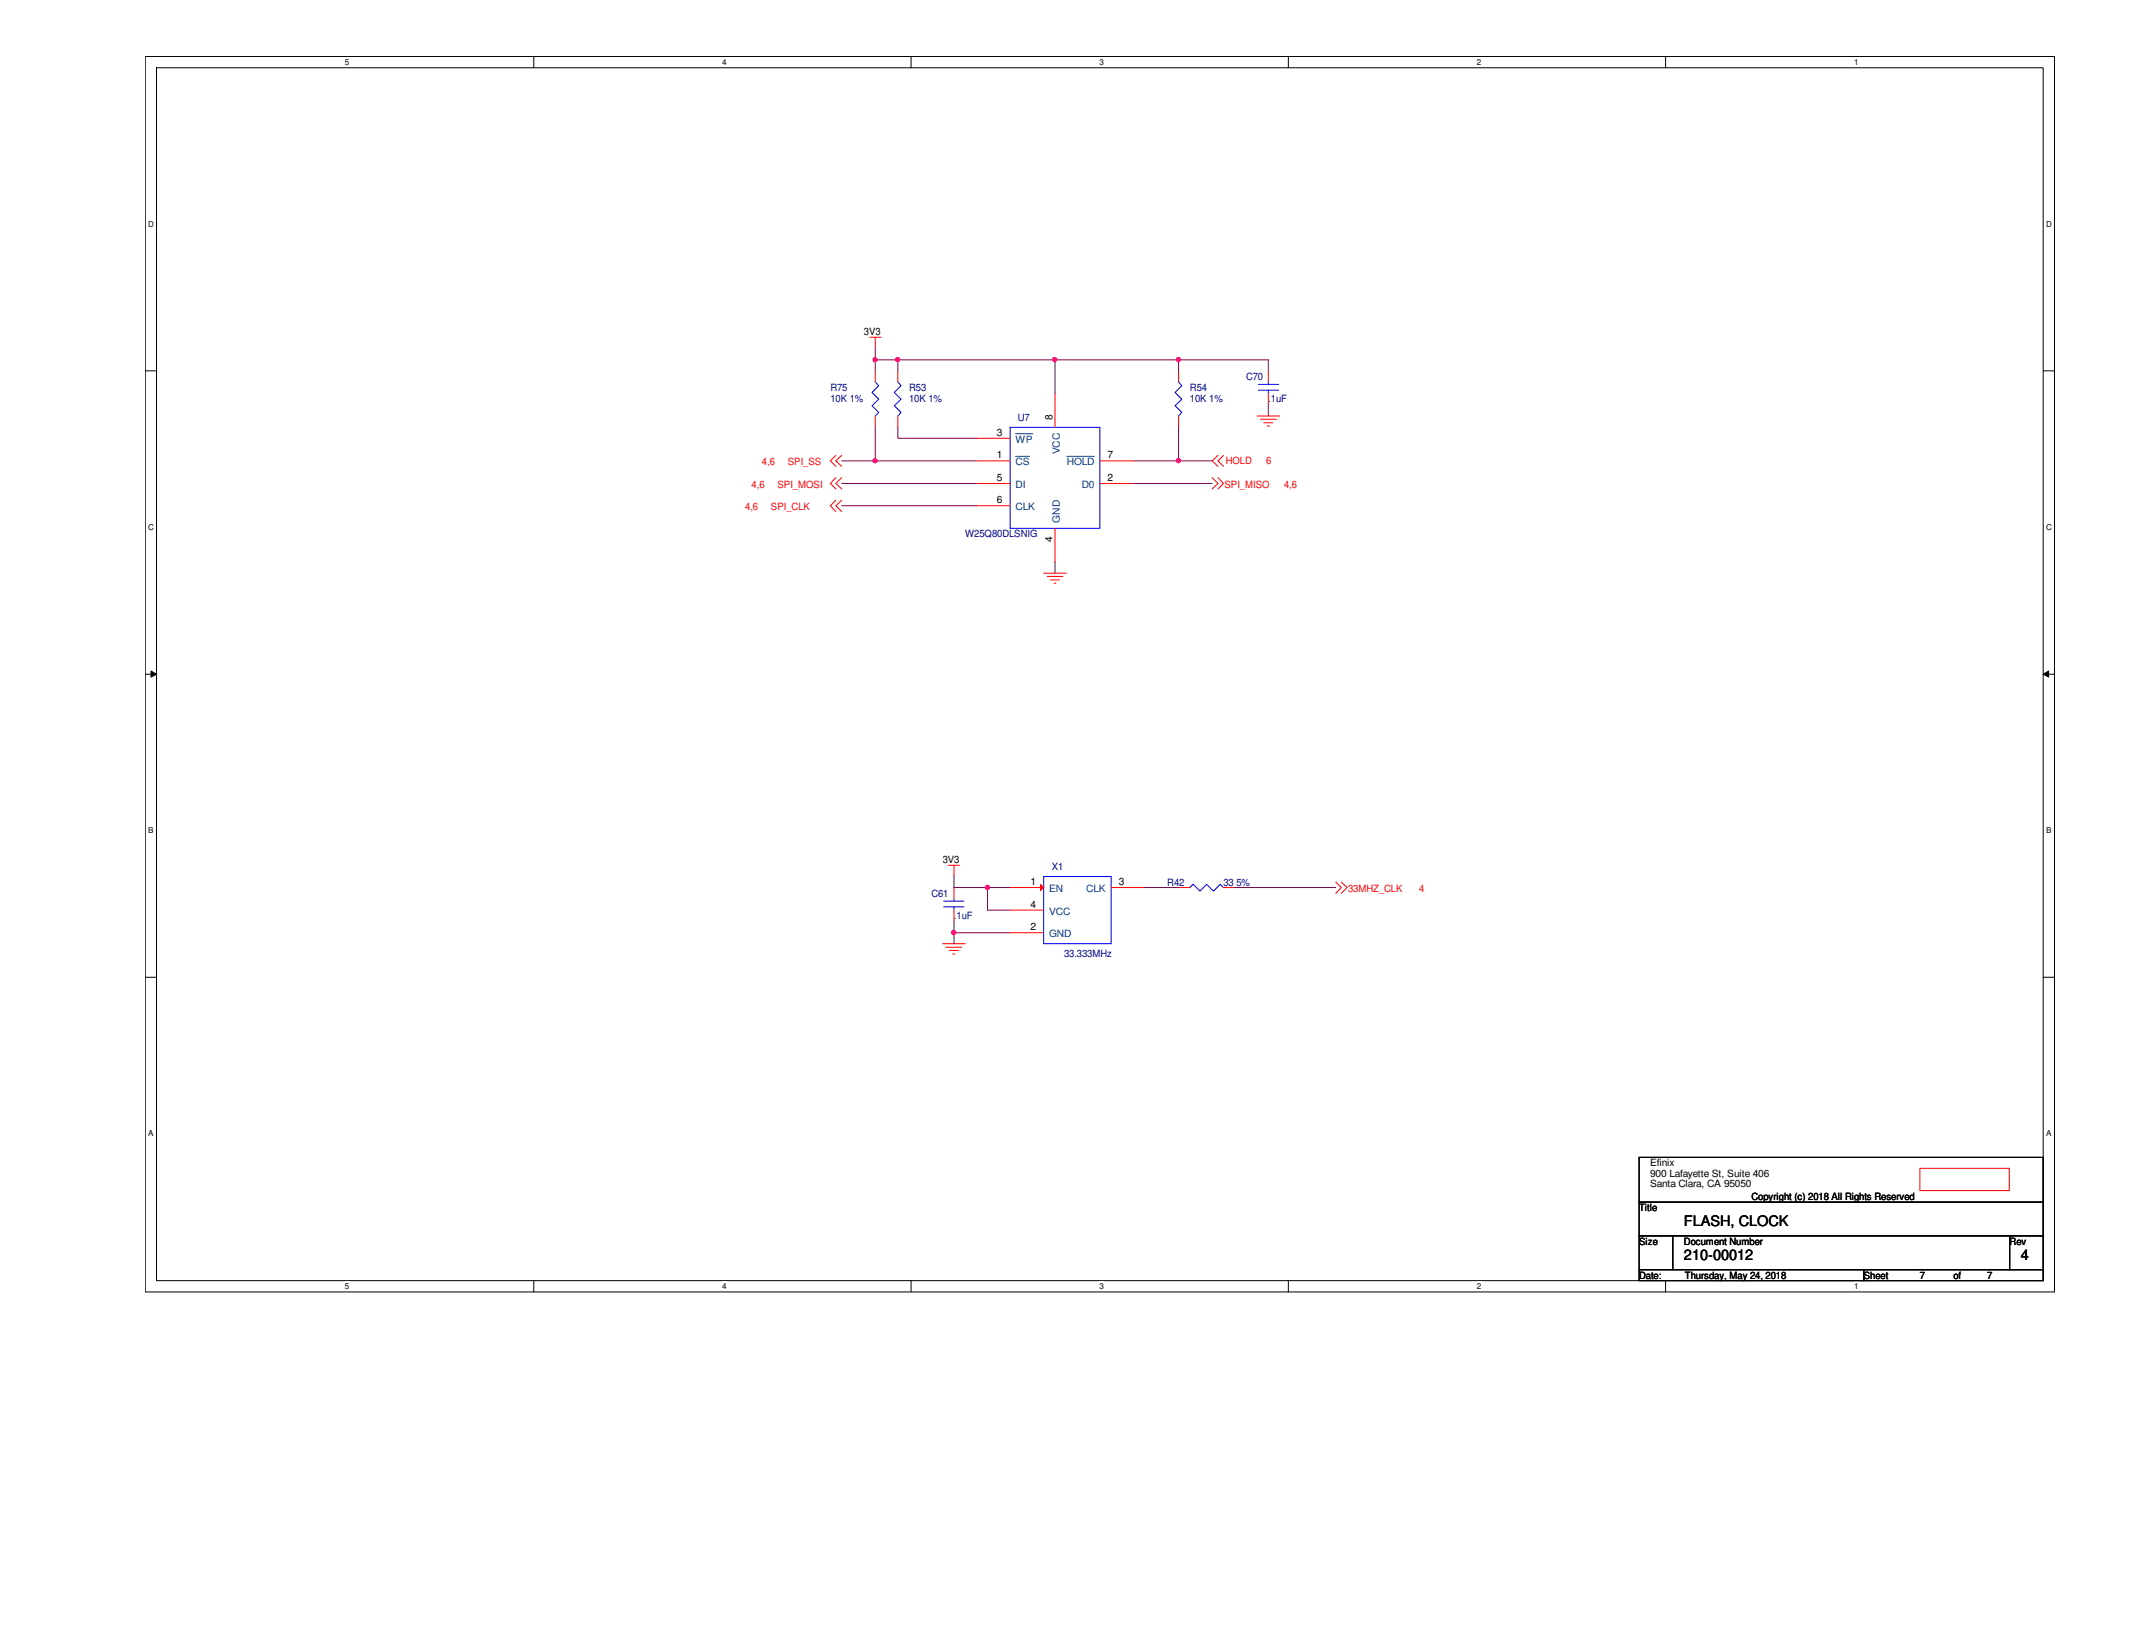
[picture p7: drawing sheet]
<svg xmlns="http://www.w3.org/2000/svg" width="279mm" height="216mm" viewBox="0 0 279 216" stroke-linecap="round" stroke-linejoin="round" font-family="sans-serif">
<path d="M19 7.4h250.5v162.1h-250.4zM20.5 8.9h247.5v159.1h-247.5z" fill="none" stroke="#000" stroke-width=".13"/>
<g fill="#fff">
<path d="M45.3 7.6h.5v1.2h-.5z"/>
<path d="M45.3 168.1h.5v1.2h-.5z"/>
</g>
<path d="M70 7.4v1.5M70 168v1.5" fill="none" stroke="#000" stroke-width=".13"/>
<g fill="#fff">
<path d="M94.7 7.6h.6v1.2h-.6z"/>
<path d="M94.7 168.1h.6v1.2h-.6z"/>
</g>
<path d="M119.5 7.4v1.5M119.5 168v1.5" fill="none" stroke="#000" stroke-width=".13"/>
<g fill="#fff">
<path d="M144.2 7.6h.6v1.2h-.6z"/>
<path d="M144.2 168.1h.6v1.2h-.6z"/>
</g>
<path d="M169 7.4v1.5M169 168v1.5" fill="none" stroke="#000" stroke-width=".13"/>
<g fill="#fff">
<path d="M193.7 7.6h.6v1.2h-.6z"/>
<path d="M193.7 168.1h.6v1.2h-.6z"/>
</g>
<path d="M218.5 7.4v1.5M218.5 168v1.5" fill="none" stroke="#000" stroke-width=".13"/>
<g fill="#fff">
<path d="M243.2 7.6h.6v1.2h-.6z"/>
<path d="M243.2 168.1h.6v1.2h-.6z"/>
<path d="M19.4 28.7h.8v1.2h-.8z"/>
<path d="M268.4 28.7h.8v1.2h-.8z"/>
<path d="M19.4 68.5h.8v1.2h-.8z"/>
<path d="M268.4 68.5h.8v1.2h-.8z"/>
</g>
<path d="M19.1 48.6h1.4M268 48.6h1.5" fill="none" stroke="#000" stroke-width=".13"/>
<g fill="#fff">
<path d="M19.4 108.3h.8v1.2h-.8z"/>
<path d="M268.4 108.3h.7v1.2h-.7z"/>
</g>
<path d="M19.1 88.4h1.4M19.8 88l.7 .4-.7 .4zM268 88.4l.7-.4v.8zM268 88.4h1.5" fill="none" stroke="#000" stroke-width=".13"/>
<path d="M19.8 88l.7 .4-.7 .4zM268 88.4l.7-.4v.8z" fill="#000"/>
<g fill="#fff">
<path d="M19.4 148h.8v1.2h-.8z"/>
<path d="M268.4 148h.7v1.2h-.7z"/>
</g>
<path d="M19.1 128.2h1.4M268 128.2h1.5" fill="none" stroke="#000" stroke-width=".13"/>
<path d="M251.8 153.2h11.8v3h-11.8z" fill-rule="evenodd" fill="#fff"/>
<g fill="none" stroke="#f00" stroke-width=".13">
<path d="M114.1 44.2h1.5M114.8 44.2v1.5M114.8 48.7v1.4M114.8 54.6v1.4M117.8 48.7v1.4M117.8 54.6v1.4M128.1 57.5h4.4M154.6 48.7v1.4M154.6 54.6v1.4M128.1 60.5h4.4M128.1 63.4h4.4M128.1 66.3h4.4"/>
<path d="M144.3 63.4h4.4M144.3 60.5h4.4M251.8 153.2h11.8v3h-11.8z"/>
</g>
<path d="M215 151.8h53v5.9h-53zM215 157.7h53v4.4h-53zM215 162.1h4.4v4.4h-4.4zM215 166.5h29.5v1.5h-29.5zM219.4 162.1h44.2v4.4h-44.2zM244.5 166.5h23.5v1.5h-23.5zM263.6 162.1h4.4v4.4h-4.4z" fill="none" stroke="#000" stroke-width=".13"/>
<path d="M114.8 50.1l.5 .5-.9 .9 .9 .9-.9 .8 .9 .9-.5 .5M117.8 50.1l.4 .5-.9 .9 .9 .9-.9 .8 .9 .9-.4 .5M132.5 56h11.8v13.3h-11.8zM154.6 50.1l.4 .5-.9 .9 .9 .9-.9 .8 .9 .9-.4 .5M136.9 115h8.9v8.8h-8.9z" fill="none" stroke="#00f" stroke-width=".13"/>
<path d="M133.2 59.9h1.8M133.2 56.9h2.3M140 59.9h3.6" fill="none" stroke="#004080" stroke-width=".13"/>
<path d="M136.5 116l.4 .4-.4 .4z" fill="#f00"/>
<path d="M132.5 116.4h4.4M132.5 119.4h4.4M136.5 116l.4 .4-.4 .4zM145.8 116.4h4.4M154.6 116.4h1.5M160.5 116.4h1.5M132.5 122.3h4.4" fill="none" stroke="#f00" stroke-width=".13"/>
<path d="M156.1 116.4l.4-.4 .9 .9 .9-.9 .9 .9 .9-.9 .4 .4" fill="none" stroke="#00f" stroke-width=".13"/>
<path d="M117.8 56v1.5h10.3M138.4 47.2v4.4M154.6 56v4.5h-5.9" fill="none" stroke="#800040" stroke-width=".13"/>
<circle cx="154.6" cy="60.4" r=".29" fill="#f0f"/>
<circle cx="154.6" cy="60.4" r=".29" fill="none" stroke="#f0f" stroke-width=".13"/>
<path d="M117.8 47.2v1.5M138.4 47.2h16.2v1.5M110.4 63.4h17.7M110.4 66.3h17.7M114.8 60.5h13.3M148.7 63.4h10.3" fill="none" stroke="#800040" stroke-width=".13"/>
<circle cx="154.6" cy="47.2" r=".29" fill="#f0f"/>
<circle cx="154.6" cy="47.2" r=".29" fill="none" stroke="#f0f" stroke-width=".13"/>
<circle cx="138.4" cy="47.2" r=".29" fill="#f0f"/>
<circle cx="138.4" cy="47.2" r=".29" fill="none" stroke="#f0f" stroke-width=".13"/>
<path d="M114.8 45.7v1.5M117.8 47.2h20.6" fill="none" stroke="#800040" stroke-width=".13"/>
<circle cx="117.7" cy="47.2" r=".29" fill="#f0f"/>
<circle cx="117.7" cy="47.2" r=".29" fill="none" stroke="#f0f" stroke-width=".13"/>
<path d="M114.8 47.2v1.5" fill="none" stroke="#800040" stroke-width=".13"/>
<circle cx="114.8" cy="47.2" r=".29" fill="#f0f"/>
<circle cx="114.8" cy="47.2" r=".29" fill="none" stroke="#f0f" stroke-width=".13"/>
<path d="M114.8 47.2h3M114.8 56v4.5h-4.4" fill="none" stroke="#800040" stroke-width=".13"/>
<circle cx="114.8" cy="60.4" r=".29" fill="#f0f"/>
<circle cx="114.8" cy="60.4" r=".29" fill="none" stroke="#f0f" stroke-width=".13"/>
<path d="M154.6 47.2h11.8M154.6 60.5h4.4M150.2 116.4h4.4M162 116.4h13.2" fill="none" stroke="#800040" stroke-width=".13"/>
<circle cx="154.6" cy="60.4" r=".29" fill="#f0f"/>
<circle cx="154.6" cy="60.4" r=".29" fill="none" stroke="#f0f" stroke-width=".13"/>
<circle cx="154.6" cy="47.2" r=".29" fill="#f0f"/>
<circle cx="154.6" cy="47.2" r=".29" fill="none" stroke="#f0f" stroke-width=".13"/>
<circle cx="138.4" cy="47.2" r=".29" fill="#f0f"/>
<circle cx="138.4" cy="47.2" r=".29" fill="none" stroke="#f0f" stroke-width=".13"/>
<circle cx="117.7" cy="47.2" r=".29" fill="#f0f"/>
<circle cx="117.7" cy="47.2" r=".29" fill="none" stroke="#f0f" stroke-width=".13"/>
<circle cx="114.8" cy="47.2" r=".29" fill="#f0f"/>
<circle cx="114.8" cy="47.2" r=".29" fill="none" stroke="#f0f" stroke-width=".13"/>
<circle cx="114.8" cy="60.4" r=".29" fill="#f0f"/>
<circle cx="114.8" cy="60.4" r=".29" fill="none" stroke="#f0f" stroke-width=".13"/>
<text font-size="9.1" fill="#800040" x="136.7" y="76.1">l</text>
<text font-size="7" fill="#800040" x="164.8" y="56">l</text>
<text font-size="6.9" fill="#f0f" x="123.7" y="122.1">t Y</text>
<text font-size="5.2" fill="#f0f" x="123.5" y="125.9">+</text>
<text font-size="5" fill="#f00" x="138.1" y="55.7">I</text>
<g font-size="3.6" fill="#f00">
<text x="108.8" y="61.3">«</text>
<text x="108.8" y="64.3">«</text>
<text x="158.9" y="64.3">»</text>
<text x="108.8" y="67.2">«</text>
<text x="175.1" y="117.3">»</text>
</g>
<text font-size="3.5" fill="#800040" x="124.3" y="116">T</text>
<text font-size="3.2" fill="#f00" x="159.6" y="61.6">&lt;</text>
<text font-size="3.1" fill="#800040" x="165" y="49.9">J_</text>
<g font-size="1.9">
<text x="220.9" y="160.9">FLASH, CLOCK</text>
<text x="220.9" y="165.3">210-00012</text>
<text x="265.1" y="165.3">4</text>
</g>
<g font-size="1.3">
<text x="113.3" y="43.9">3V3</text>
<text x="130.8" y="57.1">3</text>
<text x="138" y="55" transform="rotate(-90 138 55)">8</text>
<text x="130.8" y="63.1">5</text>
<text x="130.8" y="66">6</text>
<text x="130.8" y="60.1">1</text>
<text x="145.3" y="60.1">7</text>
<text x="145.3" y="63.1">2</text>
<text x="138" y="71.1" transform="rotate(-90 138 71.1)">4</text>
<text x="123.7" y="113.2">3V3</text>
<text x="135.2" y="116.1">1</text>
<text x="135.2" y="119">4</text>
<text x="146.8" y="116.1">3</text>
<text x="135.2" y="122">2</text>
<text x="216.5" y="153">Efinix</text>
<text x="216.5" y="154.3">900 Lafayette St, Suite 406</text>
<text x="216.5" y="155.7">Santa Clara, CA 95050</text>
<text x="215" y="158.9">Title</text>
<text x="229.7" y="157.4">Copyright (c) 2018 All Rights Reserved</text>
<text x="215" y="163.3">Size</text>
<text x="215" y="167.7">Date:</text>
<text x="220.9" y="163.3">Document Number</text>
<text x="221" y="167.7">Thursday, May 24, 2018</text>
<text x="244.5" y="167.7">Sheet</text>
<text x="251.8" y="167.7">7</text>
<text x="256.2" y="167.7">of</text>
<text x="260.6" y="167.7">7</text>
<text x="263.6" y="163.3">Rev</text>
</g>
<g font-size="1.3" fill="#000080">
<text x="108.9" y="51.3">R75</text>
<text x="108.9" y="52.8">10K 1%</text>
<text x="119.3" y="51.3">R53</text>
<text x="119.3" y="52.8">10K 1%</text>
<text x="156.1" y="51.3">R54</text>
<text x="156.1" y="52.8">10K 1%</text>
<text x="163.4" y="49.9">C70</text>
<text x="166.4" y="52.8">.1uF</text>
<text x="133.5" y="55.2">U7</text>
<text x="126.6" y="70.5">W25Q80DLSNIG</text>
<text x="122.2" y="117.6">C61</text>
<text x="138" y="114.1">X1</text>
<text x="153.1" y="116.2">R42</text>
<text x="160.5" y="116.2">33 5%</text>
<text x="125.1" y="120.6">.1uF</text>
<text x="139.6" y="125.6">33.333MHz</text>
</g>
<g font-size="1.3" fill="#004080">
<text x="133.2" y="58.1">WP</text>
<text x="139" y="59.6" transform="rotate(-90 139 59.6)">VCC</text>
<text x="133.2" y="61">CS</text>
<text x="133.2" y="64">DI</text>
<text x="140" y="61">HOLD</text>
<text x="141.9" y="64">D0</text>
<text x="133.2" y="66.9">CLK</text>
<text x="139" y="68.6" transform="rotate(-90 139 68.6)">GND</text>
<text x="137.6" y="117">EN</text>
<text x="137.6" y="120">VCC</text>
<text x="142.5" y="117">CLK</text>
<text x="137.6" y="122.9">GND</text>
</g>
<g font-size="1.3" fill="#f00">
<text x="98.6" y="64">4,6</text>
<text x="99.9" y="61">4,6</text>
<text x="102" y="64">SPI_MOSI</text>
<text x="103.3" y="61">SPI_SS</text>
<text x="160.6" y="64">SPI_MISO</text>
<text x="160.8" y="60.9">HOLD</text>
<text x="166.1" y="60.9">6</text>
<text x="168.4" y="64">4,6</text>
<text x="97.7" y="66.9">4,6</text>
<text x="101.1" y="66.9">SPI_CLK</text>
<text x="176.8" y="117">33MHZ_CLK</text>
<text x="186.1" y="117">4</text>
</g>
<g font-size="1.1">
<text x="45.3" y="8.6">5</text>
<text x="94.7" y="8.6">4</text>
<text x="144.2" y="8.6">3</text>
<text x="193.7" y="8.6">2</text>
<text x="243.2" y="8.6">1</text>
<text x="19.4" y="29.7">D</text>
<text x="268.4" y="29.7">D</text>
<text x="19.4" y="69.5">C</text>
<text x="268.4" y="69.5">C</text>
<text x="19.4" y="109.3">B</text>
<text x="268.4" y="109.3">B</text>
<text x="19.4" y="149">A</text>
<text x="268.4" y="149">A</text>
<text x="45.3" y="169.1">5</text>
<text x="94.7" y="169.1">4</text>
<text x="144.2" y="169.1">3</text>
<text x="193.7" y="169.1">2</text>
<text x="243.2" y="169.1">1</text>
</g>
</svg>
